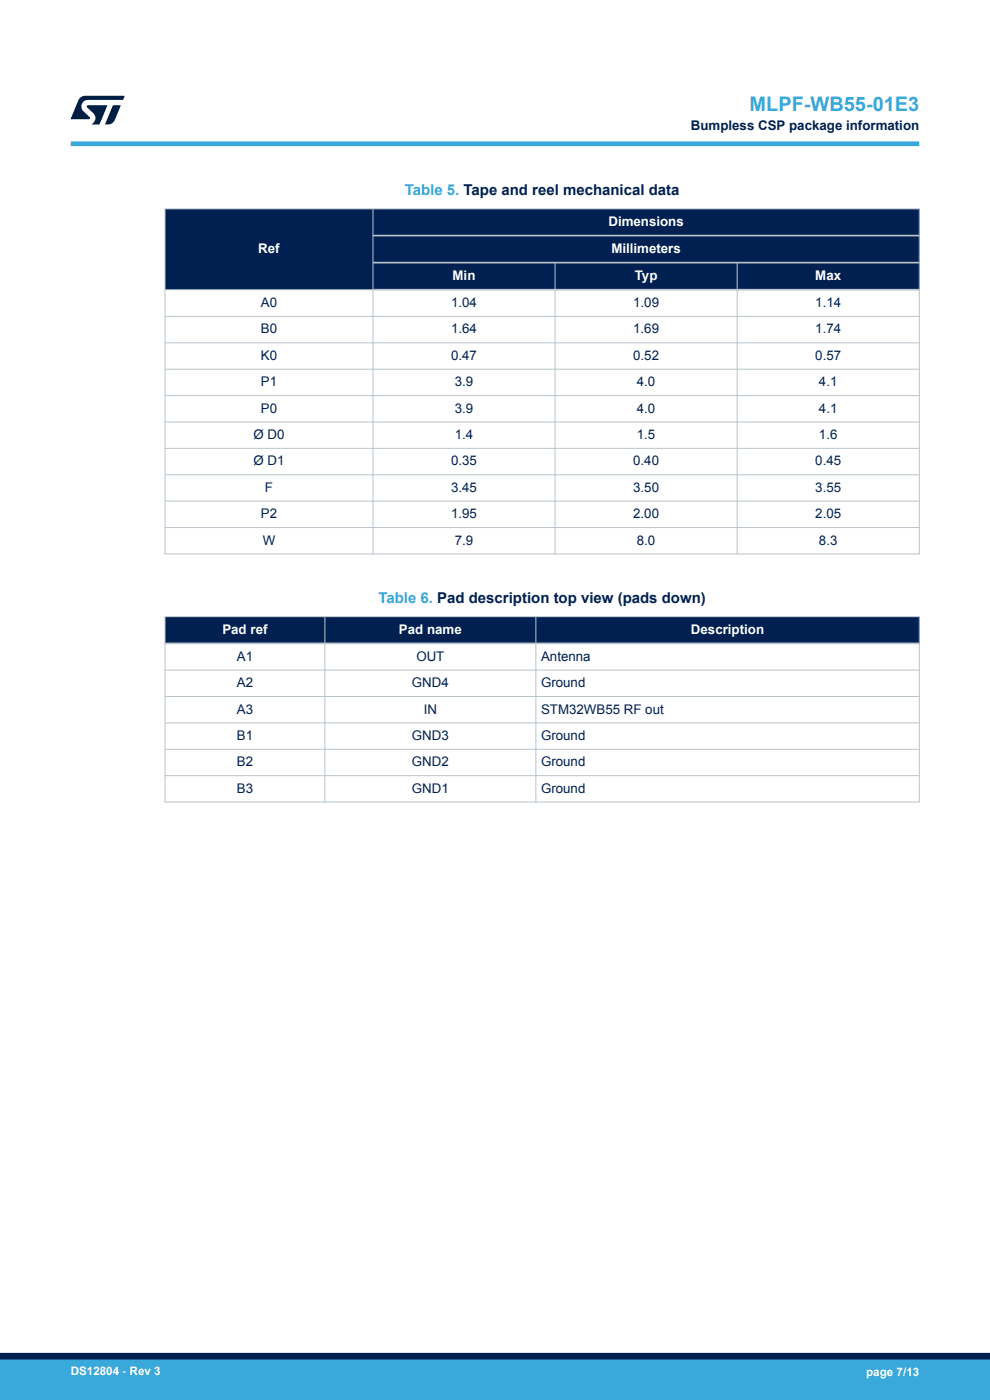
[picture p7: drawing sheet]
<svg xmlns="http://www.w3.org/2000/svg" width="210mm" height="297mm" viewBox="0 0 210 297" stroke-linecap="round" stroke-linejoin="round" font-family="sans-serif">
<g fill="#002052">
<path d="M35 44.3h160v17.2h-160z" fill-rule="evenodd"/>
<path d="M35 44.3h160v5.7h-160z" fill-rule="evenodd"/>
<path d="M35.1 44.4h43.9v17h-43.9z" fill-rule="evenodd"/>
<path d="M79.2 50.2h115.7v5.3h-115.7z" fill-rule="evenodd"/>
<path d="M79.2 55.9h38.4v5.4h-38.4z" fill-rule="evenodd"/>
<path d="M117.8 55.9h38.5v5.4h-38.5z" fill-rule="evenodd"/>
<path d="M156.5 55.9h38.4v5.4h-38.4z" fill-rule="evenodd"/>
</g>
<g fill="none" stroke="#b9c4ca" stroke-width=".21">
<path d="M34.9 44.3h160.2M35 44.2v73.4M79.1 44.2v73.4M117.7 55.7v61.9M156.4 55.7v61.9M195 44.2v73.4M34.9 61.5h44.3M34.9 67.1h160.2M34.9 72.7h160.2M34.9 78.3h160.2M34.9 83.9h160.2M34.9 89.5h160.2"/>
<path d="M34.9 95.1h160.2M34.9 100.7h160.2M34.9 106.3h160.2M34.9 111.9h160.2M34.9 117.5h160.2"/>
</g>
<path d="M79.1 50h116M79.1 55.7h116M79.1 61.5h116" fill="none" stroke="#b9c4ca" stroke-width=".35"/>
<g fill="#002052">
<path d="M35 130.8h160v5.7h-160z" fill-rule="evenodd"/>
<path d="M35 130.8h160v5.7h-160z" fill-rule="evenodd"/>
</g>
<path d="M34.9 130.8h160.2M35 130.7v39.6M68.9 130.7v39.6M113.7 130.7v39.6M195 130.7v39.6M34.9 142.2h160.2M34.9 147.8h160.2M34.9 153.4h160.2M34.9 159h160.2M34.9 164.6h160.2M34.9 170.2h160.2" fill="none" stroke="#b9c4ca" stroke-width=".21"/>
<path d="M34.9 136.5h160.2" fill="none" stroke="#b9c4ca" stroke-width=".35"/>
<path d="M15 30.5h180" fill="none" stroke="#39a9dc" stroke-width="1"/>
<g fill="#001e41">
<path d="M17.1 20.7l.9-.4 8.4 .1-.3 .8h-7.4a1.4 1.4 0 0 0-1.3 .8 1.4 1.4 0 0 0 .2 1.5l1.4 1.3v.4l-4 .1 1.6-4.1z"/>
<path d="M24 22.4h1.6l-1.3 3.1a1.54 1.54 0 0 1-1.4 .9l-.6-.1z"/>
<path d="M18.5 22.4h4.2l-1.6 4h-1.7a1.48 1.48 0 0 0 .4-2.4l-1.3-1.2z"/>
</g>
<g fill="#39a9dc">
<path d="M0 288.4h210v8.6h-210z" fill-rule="evenodd"/>
<path d="M-.1 288.4h210.2v4.4h-210.2z" fill-rule="evenodd"/>
</g>
<path d="M0 287.7h210" fill="none" stroke="#002052" stroke-width="1.4"/>
<text font-size="4.2" fill="#39a9dc" x="159" y="23.5">MLPF-WB55-01E3</text>
<g font-size="3.2" fill="#39a9dc">
<text x="85.9" y="41.3">Table 5. Tape and reel mechanical data</text>
<text x="80.3" y="127.8">Table 6. Pad description top view (pads down)</text>
</g>
<g font-size="2.8" fill="#002052">
<text x="146.5" y="27.5">Bumpless CSP package information</text>
<text x="55.3" y="65.1">A0</text>
<text x="95.7" y="65.1">1.04</text>
<text x="134.3" y="65.1">1.09</text>
<text x="172.9" y="65.1">1.14</text>
<text x="55.3" y="70.7">B0</text>
<text x="95.7" y="70.7">1.64</text>
<text x="134.3" y="70.7">1.69</text>
<text x="172.9" y="70.7">1.74</text>
<text x="55.3" y="76.3">K0</text>
<text x="95.7" y="76.3">0.47</text>
<text x="134.3" y="76.3">0.52</text>
<text x="172.9" y="76.3">0.57</text>
<text x="55.3" y="81.9">P1</text>
<text x="96.5" y="81.9">3.9</text>
<text x="135.1" y="81.9">4.0</text>
<text x="173.7" y="81.9">4.1</text>
<text x="55.3" y="87.5">P0</text>
<text x="96.5" y="87.5">3.9</text>
<text x="135.1" y="87.5">4.0</text>
<text x="173.7" y="87.5">4.1</text>
<text x="53.8" y="93.1">Ø D0</text>
<text x="96.5" y="93.1">1.4</text>
<text x="135.1" y="93.1">1.5</text>
<text x="173.7" y="93.1">1.6</text>
<text x="53.8" y="98.7">Ø D1</text>
<text x="95.7" y="98.7">0.35</text>
<text x="134.3" y="98.7">0.40</text>
<text x="172.9" y="98.7">0.45</text>
<text x="56.2" y="104.3">F</text>
<text x="95.7" y="104.3">3.45</text>
<text x="134.3" y="104.3">3.50</text>
<text x="172.9" y="104.3">3.55</text>
<text x="55.3" y="109.9">P2</text>
<text x="95.7" y="109.9">1.95</text>
<text x="134.3" y="109.9">2.00</text>
<text x="172.9" y="109.9">2.05</text>
<text x="55.7" y="115.5">W</text>
<text x="96.5" y="115.5">7.9</text>
<text x="135.1" y="115.5">8.0</text>
<text x="173.7" y="115.5">8.3</text>
<text x="50.2" y="140.2">A1</text>
<text x="88.3" y="140.2">OUT</text>
<text x="114.8" y="140.2">Antenna</text>
<text x="50.2" y="145.8">A2</text>
<text x="87.4" y="145.8">GND4</text>
<text x="114.8" y="145.8">Ground</text>
<text x="50.2" y="151.4">A3</text>
<text x="89.9" y="151.4">IN</text>
<text x="114.8" y="151.4">STM32WB55 RF out</text>
<text x="50.2" y="157">B1</text>
<text x="87.4" y="157">GND3</text>
<text x="114.8" y="157">Ground</text>
<text x="50.2" y="162.6">B2</text>
<text x="87.4" y="162.6">GND2</text>
<text x="114.8" y="162.6">Ground</text>
<text x="50.2" y="168.2">B3</text>
<text x="87.4" y="168.2">GND1</text>
<text x="114.8" y="168.2">Ground</text>
</g>
<g font-size="2.8" fill="#fff">
<text x="129.1" y="47.9">Dimensions</text>
<text x="54.8" y="53.7">Ref</text>
<text x="129.7" y="53.7">Millimeters</text>
<text x="96" y="59.4">Min</text>
<text x="134.7" y="59.4">Typ</text>
<text x="172.9" y="59.4">Max</text>
<text x="47.2" y="134.4">Pad ref</text>
<text x="84.6" y="134.4">Pad name</text>
<text x="146.6" y="134.4">Description</text>
</g>
<g font-size="2.5" fill="#fff">
<text x="15" y="291.6">DS12804 - Rev 3</text>
<text x="183.7" y="291.9">page 7/13</text>
</g>
</svg>
